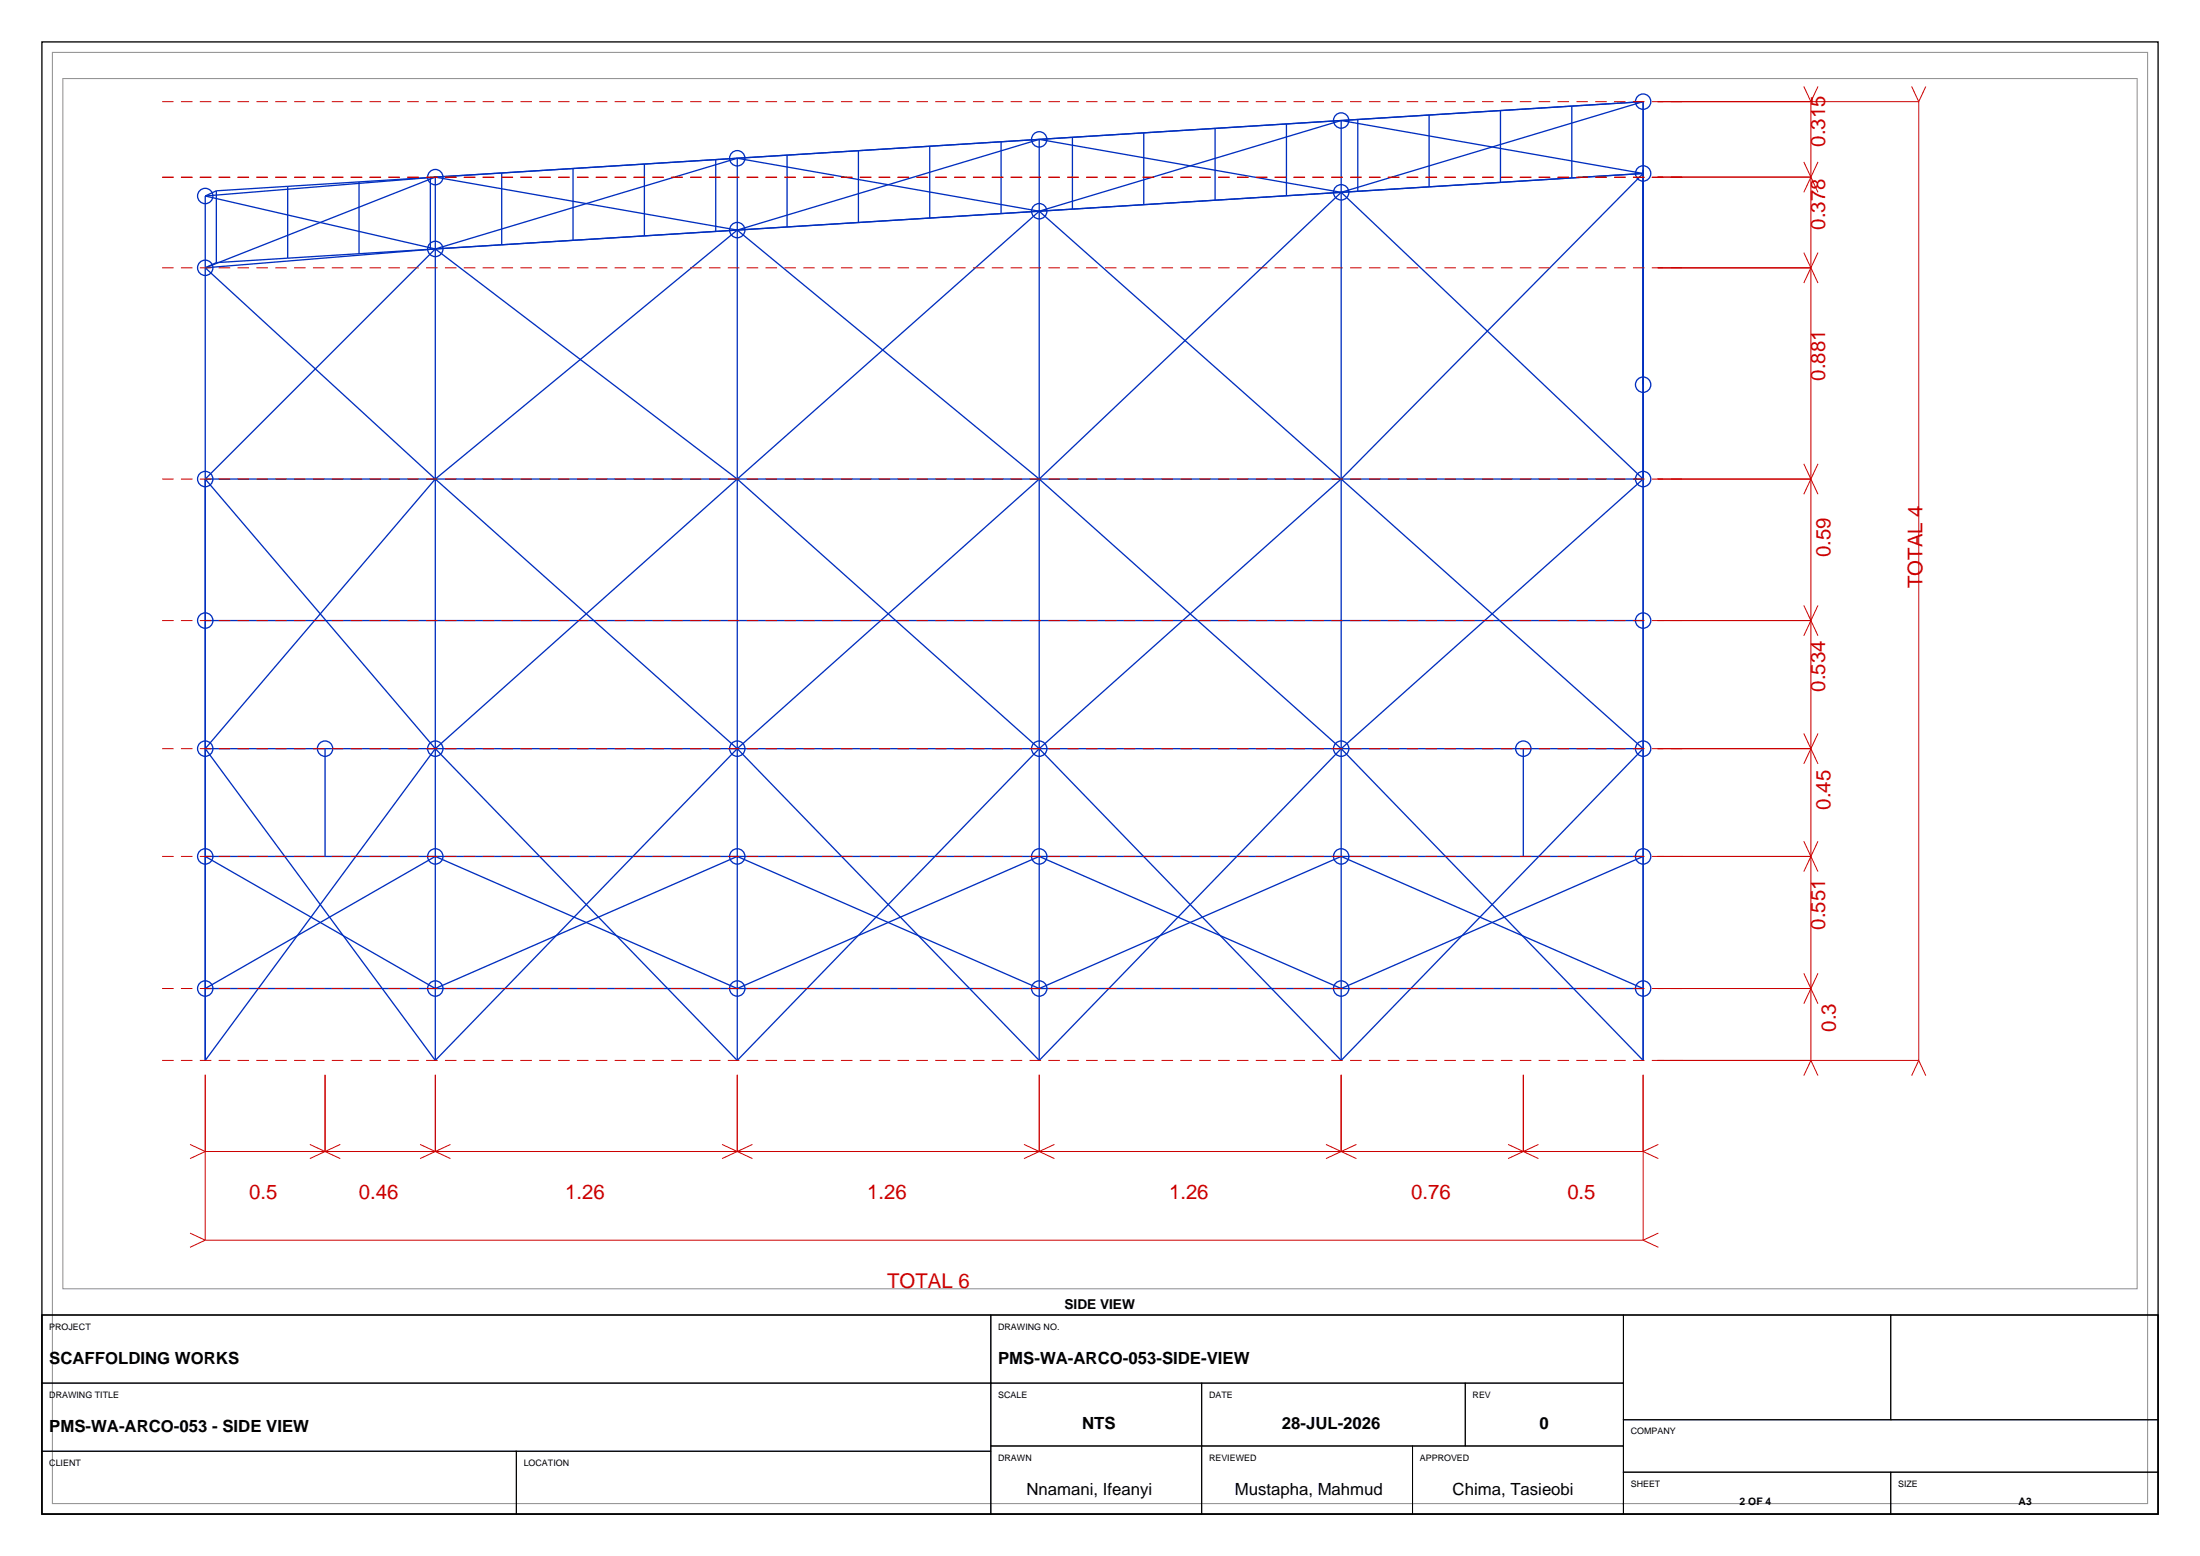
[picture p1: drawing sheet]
<svg xmlns="http://www.w3.org/2000/svg" width="420mm" height="297mm" viewBox="0 0 420 297" stroke-linecap="round" stroke-linejoin="round" font-family="sans-serif">
<path d="M8 8h404v281h-404zM8 251h404v38h-404z" fill="none" stroke="#000" stroke-width=".25"/>
<path d="M10 10h400v277h-400zM12 15h396v231h-396z" fill="none" stroke="#8c8c8c" stroke-width=".19"/>
<g fill="none" stroke="#002ebf" stroke-width=".25">
<path d="M313.7 19.4v183l-57.7-59.5M313.7 19.4l-68.1 4.3v13.7M313.7 19.4l-13.6 .9v13.7M313.7 19.4l-57.7 17.3M39.2 37.4v165l43.9-59.5M39.2 37.4l43.9 10.1M41.3 36.4l-2.1 1M41.3 36.4v13.7M54.9 35.6v13.7M68.5 34.7l-27.2 1.7M68.5 34.7v13.7M82.2 33.9v13.7"/>
<path d="M83.1 33.8v168.6M83.1 33.8l-43.9 3.6M83.1 33.8l-43.9 17.3M83.1 33.8l57.6 10.1M95.8 33v13.7M109.4 32.2v13.7l-68.1 4.2M136.6 30.5v13.7M140.7 30.2v172.2M140.7 30.2l-72.2 4.5M140.7 30.2l-57.6 17.3M140.7 30.2l57.7 10.1M150.3 29.6v13.7"/>
<path d="M163.9 28.8v13.7l-80.8 5M177.5 27.9v13.7M198.4 26.6v175.8M198.4 26.6l-75.4 4.7v13.7M198.4 26.6l-57.7 17.3M198.4 26.6l57.6 10.1M204.7 26.2v13.7M218.4 25.4v13.7l-77.7 4.8M232 24.5v13.7M256 23v179.4M256 23l-64.9 4.1v13.7M256 36.7l57.7 54.7"/>
<path d="M256 23l-57.6 17.3M256 23l57.7 10.1M256 36.7l-57.6 54.7M259.2 22.8v13.7M272.8 22v13.7M286.5 21.1v13.7l-88.1 5.5M313.7 33.1l-57.7 3.6M313.7 33.1l-57.7 58.3M39.2 51.1l43.9 40.3M41.3 50.1l-2.1 1M83.1 47.5l57.6 43.9M83.1 47.5l-43.9 3.6"/>
<path d="M83.1 47.5l-43.9 43.9M140.7 43.9l57.7 47.5M140.7 43.9l-57.6 47.5M198.4 40.3l57.6 51.1M198.4 40.3l-57.7 51.1M39.2 91.4h274.5M39.2 91.4l43.9 51.5M83.1 91.4l-43.9 51.5M83.1 91.4l57.6 51.5M140.7 91.4l-57.6 51.5M140.7 91.4l57.7 51.5M198.4 91.4l-57.7 51.5"/>
<path d="M198.4 91.4l57.6 51.5M256 91.4l-57.6 51.5M256 91.4l57.7 51.5M313.7 91.4l-57.7 51.5M39.2 118.4h274.5M39.2 142.9h274.5M39.2 142.9l43.9 59.5M62.1 142.9v20.6M83.1 142.9l57.6 59.5M140.7 142.9l57.7 59.5M140.7 142.9l-57.6 59.5M198.4 142.9l57.6 59.5"/>
<path d="M198.4 142.9l-57.7 59.5M256 142.9l-57.6 59.5M290.8 142.9v20.6M313.7 142.9l-57.7 59.5M39.2 163.5l43.9 25.2 57.6-25.2 57.7 25.2 57.6-25.2 57.7 25.2h-274.5l43.9-25.2 57.6 25.2 57.7-25.2 57.6 25.2 57.7-25.2z"/>
<circle cx="313.7" cy="19.4" r="1.46"/>
<circle cx="39.2" cy="37.4" r="1.46"/>
<circle cx="83.1" cy="33.8" r="1.46"/>
<circle cx="140.7" cy="30.2" r="1.46"/>
<circle cx="198.4" cy="26.6" r="1.46"/>
<circle cx="256" cy="23" r="1.46"/>
<circle cx="256" cy="36.7" r="1.46"/>
<circle cx="313.7" cy="33.1" r="1.46"/>
<circle cx="39.2" cy="51.1" r="1.46"/>
<circle cx="83.1" cy="47.5" r="1.46"/>
<circle cx="140.7" cy="43.9" r="1.46"/>
<circle cx="198.4" cy="40.3" r="1.46"/>
<circle cx="313.7" cy="73.4" r="1.46"/>
<circle cx="39.2" cy="91.4" r="1.46"/>
<circle cx="313.7" cy="91.4" r="1.46"/>
<circle cx="39.2" cy="118.5" r="1.46"/>
<circle cx="313.7" cy="118.5" r="1.46"/>
<circle cx="39.2" cy="142.9" r="1.46"/>
<circle cx="62.1" cy="142.9" r="1.46"/>
<circle cx="83.1" cy="142.9" r="1.46"/>
<circle cx="140.7" cy="142.9" r="1.46"/>
<circle cx="198.4" cy="142.9" r="1.46"/>
<circle cx="256" cy="142.9" r="1.46"/>
<circle cx="290.8" cy="142.9" r="1.46"/>
<circle cx="313.7" cy="142.9" r="1.46"/>
<circle cx="39.2" cy="163.5" r="1.46"/>
<circle cx="83.1" cy="163.5" r="1.46"/>
<circle cx="140.7" cy="163.5" r="1.46"/>
<circle cx="198.4" cy="163.5" r="1.46"/>
<circle cx="256" cy="163.5" r="1.46"/>
<circle cx="313.7" cy="163.5" r="1.46"/>
<circle cx="39.2" cy="188.7" r="1.46"/>
<circle cx="83.1" cy="188.7" r="1.46"/>
<circle cx="140.7" cy="188.7" r="1.46"/>
<circle cx="198.4" cy="188.7" r="1.46"/>
<circle cx="256" cy="188.7" r="1.46"/>
<circle cx="313.7" cy="188.7" r="1.46"/>
</g>
<path d="M30.9 19.4h291M30.9 33.9h291M30.9 33.8h291M30.9 51.1h291M30.9 91.4h291M30.9 118.4h291M30.9 142.9h291M30.9 163.5h291M30.9 188.7h291M30.9 202.4h291" fill="none" stroke="#c00" stroke-width=".19" stroke-dasharray="2.2 1.4" stroke-linecap="butt"/>
<g fill="none" stroke="#c00" stroke-width=".19">
<path d="M316.4 19.4h49.9M344.4 16.5l1.3 2.9M345.7 19.4v183M347.1 16.5l-1.4 2.9M365 16.5l1.3 2.9M366.3 19.4v183M367.7 16.5l-1.4 2.9M316.4 33.8h29.3M344.4 30.9l2.7 5.8M347.1 30.9l-2.7 5.8M316.4 51.1h29.3M344.4 48.2l2.7 5.8"/>
<path d="M347.1 48.2l-2.7 5.8M316.4 91.4h29.3M344.4 88.5l2.7 5.8M347.1 88.5l-2.7 5.8M316.4 118.4h29.3M344.4 115.5l2.7 5.9M347.1 115.5l-2.7 5.9M344.4 140l2.7 5.8M347.1 140l-2.7 5.8M316.4 142.9h29.3M316.4 163.5h29.3M344.4 160.6l2.7 5.8"/>
<path d="M347.1 160.6l-2.7 5.8M316.4 188.7h29.3M344.4 185.8l2.7 5.8M347.1 185.8l-2.7 5.8M36.3 218.4l2.9 1.4M39.2 205.2v31.5M39.2 219.8h274.5M39.2 219.8l-2.9 1.3M59.2 218.4l5.8 2.7M62.1 205.2v14.6M65 218.4l-5.8 2.7M80.2 218.4l5.8 2.7"/>
<path d="M83.1 205.2v14.6M86 218.4l-5.8 2.7M137.8 218.4l5.9 2.7M140.7 205.2v14.6M143.7 218.4l-5.9 2.7M195.5 218.4l5.8 2.7M198.4 205.2v14.6M201.3 218.4l-5.8 2.7M253.1 218.4l5.8 2.7M256 205.2v14.6M258.9 218.4l-5.8 2.7M287.9 218.4l5.8 2.7"/>
<path d="M290.8 205.2v14.6M293.7 218.4l-5.8 2.7M313.7 205.2v31.5M313.7 219.8l2.9 1.3M316.4 202.4h49.9M316.6 218.4l-2.9 1.4M345.7 202.4l-1.3 2.9M345.7 202.4l1.4 2.9M366.3 202.4l-1.3 2.9M366.3 202.4l1.4 2.9M36.3 235.4l2.9 1.3M39.2 236.7h274.5"/>
<path d="M39.2 236.7l-2.9 1.4M313.7 236.7l2.9 1.4M316.6 235.4l-2.9 1.3"/>
</g>
<g fill="none" stroke="#000" stroke-width=".19">
<path d="M8 251h181.2v13h-181.2zM189.2 251h120.7v13h-120.7zM309.9 251h51.1v20h-51.1zM361 251h51v20h-51zM8 264h181.2v13h-181.2zM8 277h90.6v12h-90.6zM98.6 277h90.6v12h-90.6zM189.2 264h40.2v12h-40.2zM189.2 276h40.2v13h-40.2zM229.4 264h50.3v12h-50.3zM229.4 276h40.3v13h-40.3zM269.7 276h40.2v13h-40.2z"/>
<path d="M279.7 264h30.2v12h-30.2zM309.9 271h102.1v10h-102.1zM309.9 281h51.1v8h-51.1zM361 281h51v8h-51z"/>
</g>
<g font-size="3.9" fill="#c00">
<text x="348.4" y="28" transform="rotate(-90 348.4 28)">0.315</text>
<text x="348.4" y="43.8" transform="rotate(-90 348.4 43.8)">0.378</text>
<text x="348.4" y="72.6" transform="rotate(-90 348.4 72.6)">0.881</text>
<text x="349.4" y="106.3" transform="rotate(-90 349.4 106.3)">0.59</text>
<text x="367" y="112.3" transform="rotate(-90 367 112.3)">TOTAL 4</text>
<text x="348.4" y="132" transform="rotate(-90 348.4 132)">0.534</text>
<text x="349.4" y="154.5" transform="rotate(-90 349.4 154.5)">0.45</text>
<text x="348.4" y="177.4" transform="rotate(-90 348.4 177.4)">0.551</text>
<text x="350.5" y="196.9" transform="rotate(-90 350.5 196.9)">0.3</text>
<text x="47.6" y="228.9">0.5</text>
<text x="68.5" y="228.9">0.46</text>
<text x="107.9" y="228.9">1.26</text>
<text x="165.5" y="228.9">1.26</text>
<text x="223.2" y="228.9">1.26</text>
<text x="269.4" y="228.9">0.76</text>
<text x="299.2" y="228.9">0.5</text>
<text x="169.4" y="245.9">TOTAL 6</text>
</g>
<g font-size="3.2">
<text x="9.4" y="260.3">SCAFFOLDING WORKS</text>
<text x="190.6" y="260.3">PMS-WA-ARCO-053-SIDE-VIEW</text>
<text x="9.4" y="273.3">PMS-WA-ARCO-053 - SIDE VIEW</text>
<text x="206.6" y="272.8">NTS</text>
<text x="244.7" y="272.8">28-JUL-2026</text>
<text x="293.9" y="272.8">0</text>
<text x="196" y="285.4">Nnamani, Ifeanyi</text>
<text x="235.7" y="285.4">Mustapha, Mahmud</text>
<text x="277.3" y="285.4">Chima, Tasieobi</text>
</g>
<text font-size="2.6" x="203.2" y="249.8">SIDE VIEW</text>
<g font-size="2">
<text x="332.1" y="287.2">2 OF 4</text>
<text x="385.4" y="287.2">A3</text>
</g>
<g font-size="1.7">
<text x="9.4" y="253.8">PROJECT</text>
<text x="190.6" y="253.8">DRAWING NO.</text>
<text x="9.4" y="266.8">DRAWING TITLE</text>
<text x="190.6" y="266.8">SCALE</text>
<text x="230.8" y="266.8">DATE</text>
<text x="281.1" y="266.8">REV</text>
<text x="311.3" y="273.8">COMPANY</text>
<text x="9.4" y="279.8">CLIENT</text>
<text x="100" y="279.8">LOCATION</text>
<text x="190.6" y="278.8">DRAWN</text>
<text x="230.8" y="278.8">REVIEWED</text>
<text x="271.1" y="278.8">APPROVED</text>
<text x="311.3" y="283.8">SHEET</text>
<text x="362.4" y="283.8">SIZE</text>
</g>
</svg>
